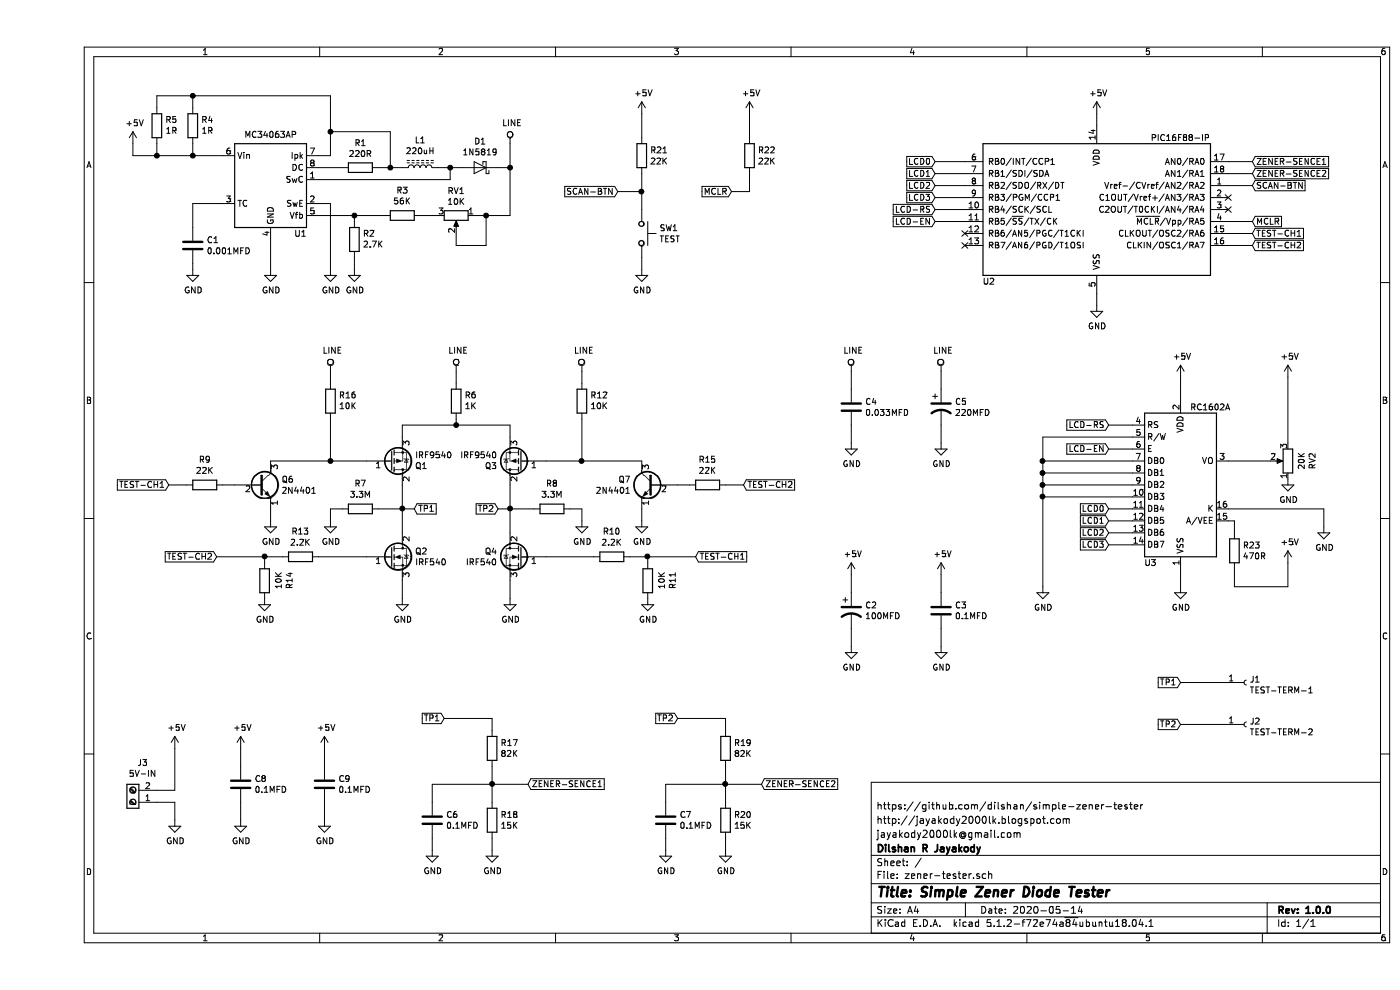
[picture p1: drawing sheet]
EESchema Schematic File Version 4
LIBS:zener-tester-cache
EELAYER 29 0
EELAYER END
$Descr A4 11693 8268
encoding utf-8
Sheet 1 1
Title "Simple Zener Diode Tester"
Date "2020-05-14"
Rev "1.0.0"
Comp "Dilshan R Jayakody"
Comment1 "jayakody2000lk@gmail.com"
Comment2 "http://jayakody2000lk.blogspot.com"
Comment3 "https://github.com/dilshan/simple-zener-tester"
Comment4 ""
$EndDescr
$Comp
L Regulator_Switching:MC34063AP U1
U 1 1
P 1950 1500
F 0 "U1" H 2200 1050 50  0000 C CNN
F 1 "MC34063AP" H 1950 1876 50  0000 C CNN
F 2 "Package_DIP:DIP-8_W7.62mm_LongPads" H 2000 1050 50  0001 L CNN
F 3 "http://www.onsemi.com/pub_link/Collateral/MC34063A-D.PDF" H 2450 1400 50  0001 C CNN
	1    1950 1500
	1    0    0    -1  
$EndComp
$Comp
L Device:R R1
U 1 1
P 2700 1400
F 0 "R1" V 2493 1400 50  0000 C CNN
F 1 "220R" V 2584 1400 50  0000 C CNN
F 2 "Resistor_THT:R_Axial_DIN0207_L6.3mm_D2.5mm_P10.16mm_Horizontal" V 2630 1400 50  0001 C CNN
F 3 "~" H 2700 1400 50  0001 C CNN
	1    2700 1400
	0    1    1    0   
$EndComp
Wire Wire Line
	2350 1400 2550 1400
Wire Wire Line
	2350 1300 2450 1300
Wire Wire Line
	2450 1300 2450 1100
Wire Wire Line
	2850 1400 2950 1400
Wire Wire Line
	2950 1400 2950 1100
Wire Wire Line
	2950 1100 2450 1100
$Comp
L Device:L_Core_Ferrite L1
U 1 1
P 3200 1400
F 0 "L1" V 3425 1400 50  0000 C CNN
F 1 "220uH" V 3334 1400 50  0000 C CNN
F 2 "Inductor_THT:L_Radial_D7.5mm_P5.00mm_Fastron_07P" H 3200 1400 50  0001 C CNN
F 3 "~" H 3200 1400 50  0001 C CNN
	1    3200 1400
	0    -1   -1   0   
$EndComp
Wire Wire Line
	2950 1400 3050 1400
Connection ~ 2950 1400
Wire Wire Line
	2350 1500 3450 1500
Wire Wire Line
	3450 1500 3450 1400
Wire Wire Line
	3450 1400 3350 1400
$Comp
L power:GND #PWR0101
U 1 1
P 1950 2250
F 0 "#PWR0101" H 1950 2000 50  0001 C CNN
F 1 "GND" H 1955 2077 50  0000 C CNN
F 2 "" H 1950 2250 50  0001 C CNN
F 3 "" H 1950 2250 50  0001 C CNN
	1    1950 2250
	1    0    0    -1  
$EndComp
$Comp
L power:GND #PWR0102
U 1 1
P 2450 2250
F 0 "#PWR0102" H 2450 2000 50  0001 C CNN
F 1 "GND" H 2455 2077 50  0000 C CNN
F 2 "" H 2450 2250 50  0001 C CNN
F 3 "" H 2450 2250 50  0001 C CNN
	1    2450 2250
	1    0    0    -1  
$EndComp
Wire Wire Line
	2350 1700 2450 1700
$Comp
L Device:R R2
U 1 1
P 2650 2000
F 0 "R2" H 2580 1954 50  0000 R CNN
F 1 "2.7K" H 2580 2045 50  0000 R CNN
F 2 "Resistor_THT:R_Axial_DIN0207_L6.3mm_D2.5mm_P10.16mm_Horizontal" V 2580 2000 50  0001 C CNN
F 3 "~" H 2650 2000 50  0001 C CNN
	1    2650 2000
	-1   0    0    1   
$EndComp
$Comp
L power:GND #PWR0103
U 1 1
P 2650 2250
F 0 "#PWR0103" H 2650 2000 50  0001 C CNN
F 1 "GND" H 2655 2077 50  0000 C CNN
F 2 "" H 2650 2250 50  0001 C CNN
F 3 "" H 2650 2250 50  0001 C CNN
	1    2650 2250
	1    0    0    -1  
$EndComp
Wire Wire Line
	1950 2000 1950 2250
Wire Wire Line
	2450 1700 2450 2250
Wire Wire Line
	2650 2150 2650 2250
Wire Wire Line
	2350 1800 2650 1800
Wire Wire Line
	2650 1800 2650 1850
$Comp
L Device:R R3
U 1 1
P 3050 1800
F 0 "R3" V 3257 1800 50  0000 C CNN
F 1 "56K" V 3166 1800 50  0000 C CNN
F 2 "Resistor_THT:R_Axial_DIN0207_L6.3mm_D2.5mm_P10.16mm_Horizontal" V 2980 1800 50  0001 C CNN
F 3 "~" H 3050 1800 50  0001 C CNN
	1    3050 1800
	0    -1   -1   0   
$EndComp
Wire Wire Line
	2900 1800 2650 1800
Connection ~ 2650 1800
$Comp
L Device:R_POT RV1
U 1 1
P 3500 1800
F 0 "RV1" V 3293 1800 50  0000 C CNN
F 1 "10K" V 3384 1800 50  0000 C CNN
F 2 "Potentiometer_THT:Potentiometer_Piher_PT-6-V_Vertical" H 3500 1800 50  0001 C CNN
F 3 "~" H 3500 1800 50  0001 C CNN
	1    3500 1800
	0    1    1    0   
$EndComp
Wire Wire Line
	3200 1800 3350 1800
Wire Wire Line
	3500 1950 3500 2050
Wire Wire Line
	3500 2050 3750 2050
Wire Wire Line
	3750 2050 3750 1800
Wire Wire Line
	3750 1800 3650 1800
$Comp
L Device:D_Schottky D1
U 1 1
P 3700 1400
F 0 "D1" H 3700 1184 50  0000 C CNN
F 1 "1N5819" H 3700 1275 50  0000 C CNN
F 2 "Diode_THT:D_DO-41_SOD81_P10.16mm_Horizontal" H 3700 1400 50  0001 C CNN
F 3 "~" H 3700 1400 50  0001 C CNN
	1    3700 1400
	-1   0    0    1   
$EndComp
Wire Wire Line
	3450 1400 3550 1400
Connection ~ 3450 1400
Wire Wire Line
	3750 1800 3950 1800
Wire Wire Line
	3950 1800 3950 1400
Wire Wire Line
	3950 1400 3850 1400
Connection ~ 3750 1800
$Comp
L Device:R R4
U 1 1
P 1300 1050
F 0 "R4" H 1230 1004 50  0000 R CNN
F 1 "1R" H 1230 1095 50  0000 R CNN
F 2 "Resistor_THT:R_Axial_DIN0207_L6.3mm_D2.5mm_P10.16mm_Horizontal" V 1230 1050 50  0001 C CNN
F 3 "~" H 1300 1050 50  0001 C CNN
	1    1300 1050
	-1   0    0    1   
$EndComp
$Comp
L Device:R R5
U 1 1
P 1000 1050
F 0 "R5" H 930 1004 50  0000 R CNN
F 1 "1R" H 930 1095 50  0000 R CNN
F 2 "Resistor_THT:R_Axial_DIN0207_L6.3mm_D2.5mm_P10.16mm_Horizontal" V 930 1050 50  0001 C CNN
F 3 "~" H 1000 1050 50  0001 C CNN
	1    1000 1050
	-1   0    0    1   
$EndComp
Wire Wire Line
	1550 1300 1300 1300
Wire Wire Line
	1000 1300 1000 1200
Wire Wire Line
	1300 1200 1300 1300
Connection ~ 1300 1300
Wire Wire Line
	1300 1300 1000 1300
Wire Wire Line
	1000 900  1000 800 
Wire Wire Line
	1000 800  1300 800 
Wire Wire Line
	2450 800  2450 1100
Connection ~ 2450 1100
Wire Wire Line
	1300 900  1300 800 
Connection ~ 1300 800 
Wire Wire Line
	1300 800  2450 800 
$Comp
L power:+5V #PWR0104
U 1 1
P 800 1200
F 0 "#PWR0104" H 800 1050 50  0001 C CNN
F 1 "+5V" H 815 1373 50  0000 C CNN
F 2 "" H 800 1200 50  0001 C CNN
F 3 "" H 800 1200 50  0001 C CNN
	1    800  1200
	1    0    0    -1  
$EndComp
Wire Wire Line
	1000 1300 800  1300
Wire Wire Line
	800  1300 800  1200
Connection ~ 1000 1300
$Comp
L Device:C C1
U 1 1
P 1300 2050
F 0 "C1" H 1415 2096 50  0000 L CNN
F 1 "0.001MFD" H 1415 2005 50  0000 L CNN
F 2 "Capacitor_THT:C_Disc_D5.0mm_W2.5mm_P2.50mm" H 1338 1900 50  0001 C CNN
F 3 "~" H 1300 2050 50  0001 C CNN
	1    1300 2050
	1    0    0    -1  
$EndComp
$Comp
L power:GND #PWR0105
U 1 1
P 1300 2250
F 0 "#PWR0105" H 1300 2000 50  0001 C CNN
F 1 "GND" H 1305 2077 50  0000 C CNN
F 2 "" H 1300 2250 50  0001 C CNN
F 3 "" H 1300 2250 50  0001 C CNN
	1    1300 2250
	1    0    0    -1  
$EndComp
Wire Wire Line
	1300 1900 1300 1700
Wire Wire Line
	1300 1700 1550 1700
Wire Wire Line
	1300 2200 1300 2250
$Comp
L power:LINE #PWR0106
U 1 1
P 3950 1200
F 0 "#PWR0106" H 3950 1050 50  0001 C CNN
F 1 "LINE" H 3967 1373 50  0000 C CNN
F 2 "" H 3950 1200 50  0001 C CNN
F 3 "" H 3950 1200 50  0001 C CNN
	1    3950 1200
	1    0    0    -1  
$EndComp
Wire Wire Line
	3950 1400 3950 1200
Connection ~ 3950 1400
$Comp
L power:+5V #PWR0107
U 1 1
P 6800 4800
F 0 "#PWR0107" H 6800 4650 50  0001 C CNN
F 1 "+5V" H 6815 4973 50  0000 C CNN
F 2 "" H 6800 4800 50  0001 C CNN
F 3 "" H 6800 4800 50  0001 C CNN
	1    6800 4800
	1    0    0    -1  
$EndComp
$Comp
L Device:CP1 C2
U 1 1
P 6800 5100
F 0 "C2" H 6915 5146 50  0000 L CNN
F 1 "100MFD" H 6915 5055 50  0000 L CNN
F 2 "Capacitor_THT:CP_Radial_D8.0mm_P3.50mm" H 6800 5100 50  0001 C CNN
F 3 "~" H 6800 5100 50  0001 C CNN
	1    6800 5100
	1    0    0    -1  
$EndComp
$Comp
L power:GND #PWR0108
U 1 1
P 6800 5400
F 0 "#PWR0108" H 6800 5150 50  0001 C CNN
F 1 "GND" H 6805 5227 50  0000 C CNN
F 2 "" H 6800 5400 50  0001 C CNN
F 3 "" H 6800 5400 50  0001 C CNN
	1    6800 5400
	1    0    0    -1  
$EndComp
Wire Wire Line
	6800 4800 6800 4950
Wire Wire Line
	6800 5250 6800 5400
$Comp
L power:+5V #PWR0109
U 1 1
P 7550 4800
F 0 "#PWR0109" H 7550 4650 50  0001 C CNN
F 1 "+5V" H 7565 4973 50  0000 C CNN
F 2 "" H 7550 4800 50  0001 C CNN
F 3 "" H 7550 4800 50  0001 C CNN
	1    7550 4800
	1    0    0    -1  
$EndComp
$Comp
L Device:C C3
U 1 1
P 7550 5100
F 0 "C3" H 7665 5146 50  0000 L CNN
F 1 "0.1MFD" H 7665 5055 50  0000 L CNN
F 2 "Capacitor_THT:C_Disc_D9.0mm_W5.0mm_P7.50mm" H 7588 4950 50  0001 C CNN
F 3 "~" H 7550 5100 50  0001 C CNN
	1    7550 5100
	1    0    0    -1  
$EndComp
$Comp
L power:GND #PWR0110
U 1 1
P 7550 5400
F 0 "#PWR0110" H 7550 5150 50  0001 C CNN
F 1 "GND" H 7555 5227 50  0000 C CNN
F 2 "" H 7550 5400 50  0001 C CNN
F 3 "" H 7550 5400 50  0001 C CNN
	1    7550 5400
	1    0    0    -1  
$EndComp
Wire Wire Line
	7550 4800 7550 4950
Wire Wire Line
	7550 5250 7550 5400
$Comp
L Device:C C4
U 1 1
P 6800 3400
F 0 "C4" H 6915 3446 50  0000 L CNN
F 1 "0.033MFD" H 6915 3355 50  0000 L CNN
F 2 "Capacitor_THT:C_Disc_D12.0mm_W4.4mm_P7.75mm" H 6838 3250 50  0001 C CNN
F 3 "~" H 6800 3400 50  0001 C CNN
	1    6800 3400
	1    0    0    -1  
$EndComp
$Comp
L power:GND #PWR0111
U 1 1
P 6800 3700
F 0 "#PWR0111" H 6800 3450 50  0001 C CNN
F 1 "GND" H 6805 3527 50  0000 C CNN
F 2 "" H 6800 3700 50  0001 C CNN
F 3 "" H 6800 3700 50  0001 C CNN
	1    6800 3700
	1    0    0    -1  
$EndComp
Wire Wire Line
	6800 3100 6800 3250
Wire Wire Line
	6800 3550 6800 3700
$Comp
L power:LINE #PWR0112
U 1 1
P 6800 3100
F 0 "#PWR0112" H 6800 2950 50  0001 C CNN
F 1 "LINE" H 6817 3273 50  0000 C CNN
F 2 "" H 6800 3100 50  0001 C CNN
F 3 "" H 6800 3100 50  0001 C CNN
	1    6800 3100
	1    0    0    -1  
$EndComp
$Comp
L Device:Q_PMOS_GDS Q1
U 1 1
P 2950 3850
F 0 "Q1" H 3156 3896 50  0000 L CNN
F 1 "IRF9540" H 3156 3805 50  0000 L CNN
F 2 "Package_TO_SOT_THT:TO-220-3_Vertical" H 3150 3950 50  0001 C CNN
F 3 "~" H 2950 3850 50  0001 C CNN
	1    2950 3850
	1    0    0    1   
$EndComp
$Comp
L Device:Q_NMOS_GDS Q2
U 1 1
P 2950 4650
F 0 "Q2" H 3156 4696 50  0000 L CNN
F 1 "IRF540" H 3156 4605 50  0000 L CNN
F 2 "Package_TO_SOT_THT:TO-220-3_Vertical" H 3150 4750 50  0001 C CNN
F 3 "~" H 2950 4650 50  0001 C CNN
	1    2950 4650
	1    0    0    -1  
$EndComp
$Comp
L Device:Q_PMOS_GDS Q3
U 1 1
P 4050 3850
F 0 "Q3" H 4255 3896 50  0000 L CNN
F 1 "IRF9540" H 4255 3805 50  0000 L CNN
F 2 "Package_TO_SOT_THT:TO-220-3_Vertical" H 4250 3950 50  0001 C CNN
F 3 "~" H 4050 3850 50  0001 C CNN
	1    4050 3850
	-1   0    0    1   
$EndComp
$Comp
L Device:Q_NMOS_GDS Q4
U 1 1
P 4050 4650
F 0 "Q4" H 4256 4696 50  0000 L CNN
F 1 "IRF540" H 4256 4605 50  0000 L CNN
F 2 "Package_TO_SOT_THT:TO-220-3_Vertical" H 4250 4750 50  0001 C CNN
F 3 "~" H 4050 4650 50  0001 C CNN
	1    4050 4650
	-1   0    0    -1  
$EndComp
Wire Wire Line
	3050 3550 3500 3550
Wire Wire Line
	3950 3550 3950 3650
Wire Wire Line
	3050 3550 3050 3650
Wire Wire Line
	3950 4450 3950 4250
Wire Wire Line
	3050 4050 3050 4250
Connection ~ 3950 4250
Wire Wire Line
	3950 4250 3950 4050
Connection ~ 3050 4250
Wire Wire Line
	3050 4250 3050 4450
$Comp
L power:GND #PWR0115
U 1 1
P 3050 5000
F 0 "#PWR0115" H 3050 4750 50  0001 C CNN
F 1 "GND" H 3055 4827 50  0000 C CNN
F 2 "" H 3050 5000 50  0001 C CNN
F 3 "" H 3050 5000 50  0001 C CNN
	1    3050 5000
	1    0    0    -1  
$EndComp
$Comp
L power:GND #PWR0116
U 1 1
P 3950 5000
F 0 "#PWR0116" H 3950 4750 50  0001 C CNN
F 1 "GND" H 3955 4827 50  0000 C CNN
F 2 "" H 3950 5000 50  0001 C CNN
F 3 "" H 3950 5000 50  0001 C CNN
	1    3950 5000
	1    0    0    -1  
$EndComp
Wire Wire Line
	3950 4850 3950 5000
Wire Wire Line
	3050 4850 3050 5000
$Comp
L Device:R R6
U 1 1
P 3500 3350
F 0 "R6" H 3430 3304 50  0000 R CNN
F 1 "1K" H 3430 3395 50  0000 R CNN
F 2 "Resistor_THT:R_Axial_DIN0414_L11.9mm_D4.5mm_P15.24mm_Horizontal" V 3430 3350 50  0001 C CNN
F 3 "~" H 3500 3350 50  0001 C CNN
	1    3500 3350
	-1   0    0    1   
$EndComp
$Comp
L power:LINE #PWR0117
U 1 1
P 3500 3100
F 0 "#PWR0117" H 3500 2950 50  0001 C CNN
F 1 "LINE" H 3517 3273 50  0000 C CNN
F 2 "" H 3500 3100 50  0001 C CNN
F 3 "" H 3500 3100 50  0001 C CNN
	1    3500 3100
	1    0    0    -1  
$EndComp
Wire Wire Line
	3500 3100 3500 3200
Wire Wire Line
	3500 3500 3500 3550
Connection ~ 3500 3550
Wire Wire Line
	3500 3550 3950 3550
$Comp
L Device:R R8
U 1 1
P 4300 4250
F 0 "R8" V 4507 4250 50  0000 C CNN
F 1 "3.3M" V 4416 4250 50  0000 C CNN
F 2 "Resistor_THT:R_Axial_DIN0207_L6.3mm_D2.5mm_P10.16mm_Horizontal" V 4230 4250 50  0001 C CNN
F 3 "~" H 4300 4250 50  0001 C CNN
	1    4300 4250
	0    -1   -1   0   
$EndComp
$Comp
L Device:R R7
U 1 1
P 2700 4250
F 0 "R7" V 2907 4250 50  0000 C CNN
F 1 "3.3M" V 2816 4250 50  0000 C CNN
F 2 "Resistor_THT:R_Axial_DIN0207_L6.3mm_D2.5mm_P10.16mm_Horizontal" V 2630 4250 50  0001 C CNN
F 3 "~" H 2700 4250 50  0001 C CNN
	1    2700 4250
	0    -1   -1   0   
$EndComp
Wire Wire Line
	3950 4250 4150 4250
Wire Wire Line
	3050 4250 2850 4250
$Comp
L power:GND #PWR0118
U 1 1
P 2450 4350
F 0 "#PWR0118" H 2450 4100 50  0001 C CNN
F 1 "GND" H 2455 4177 50  0000 C CNN
F 2 "" H 2450 4350 50  0001 C CNN
F 3 "" H 2450 4350 50  0001 C CNN
	1    2450 4350
	1    0    0    -1  
$EndComp
$Comp
L power:GND #PWR0119
U 1 1
P 4550 4350
F 0 "#PWR0119" H 4550 4100 50  0001 C CNN
F 1 "GND" H 4555 4177 50  0000 C CNN
F 2 "" H 4550 4350 50  0001 C CNN
F 3 "" H 4550 4350 50  0001 C CNN
	1    4550 4350
	1    0    0    -1  
$EndComp
Wire Wire Line
	4450 4250 4550 4250
Wire Wire Line
	4550 4250 4550 4350
Wire Wire Line
	2550 4250 2450 4250
Wire Wire Line
	2450 4250 2450 4350
$Comp
L Device:Q_NPN_EBC Q6
U 1 1
P 1850 4050
F 0 "Q6" H 2040 4096 50  0000 L CNN
F 1 "2N4401" H 2040 4005 50  0000 L CNN
F 2 "Package_TO_SOT_THT:TO-92L_HandSolder" H 2050 4150 50  0001 C CNN
F 3 "~" H 1850 4050 50  0001 C CNN
	1    1850 4050
	1    0    0    -1  
$EndComp
$Comp
L power:GND #PWR0120
U 1 1
P 1950 4350
F 0 "#PWR0120" H 1950 4100 50  0001 C CNN
F 1 "GND" H 1955 4177 50  0000 C CNN
F 2 "" H 1950 4350 50  0001 C CNN
F 3 "" H 1950 4350 50  0001 C CNN
	1    1950 4350
	1    0    0    -1  
$EndComp
Wire Wire Line
	1950 4250 1950 4350
Wire Wire Line
	1950 3850 2450 3850
$Comp
L Device:R R16
U 1 1
P 2450 3350
F 0 "R16" H 2380 3304 50  0000 R CNN
F 1 "10K" H 2380 3395 50  0000 R CNN
F 2 "Resistor_THT:R_Axial_DIN0207_L6.3mm_D2.5mm_P10.16mm_Horizontal" V 2380 3350 50  0001 C CNN
F 3 "~" H 2450 3350 50  0001 C CNN
	1    2450 3350
	-1   0    0    1   
$EndComp
$Comp
L power:LINE #PWR0121
U 1 1
P 2450 3100
F 0 "#PWR0121" H 2450 2950 50  0001 C CNN
F 1 "LINE" H 2467 3273 50  0000 C CNN
F 2 "" H 2450 3100 50  0001 C CNN
F 3 "" H 2450 3100 50  0001 C CNN
	1    2450 3100
	1    0    0    -1  
$EndComp
Wire Wire Line
	2450 3100 2450 3200
Wire Wire Line
	2450 3500 2450 3850
Connection ~ 2450 3850
Wire Wire Line
	2450 3850 2750 3850
$Comp
L Device:R R9
U 1 1
P 1400 4050
F 0 "R9" V 1607 4050 50  0000 C CNN
F 1 "22K" V 1516 4050 50  0000 C CNN
F 2 "Resistor_THT:R_Axial_DIN0207_L6.3mm_D2.5mm_P10.16mm_Horizontal" V 1330 4050 50  0001 C CNN
F 3 "~" H 1400 4050 50  0001 C CNN
	1    1400 4050
	0    -1   -1   0   
$EndComp
Wire Wire Line
	1550 4050 1650 4050
Text GLabel 1100 4050 0    50   Input ~ 0
TEST-CH1
Wire Wire Line
	1100 4050 1250 4050
Text GLabel 5500 4650 2    50   Input ~ 0
TEST-CH1
$Comp
L Device:R R10
U 1 1
P 4800 4650
F 0 "R10" V 5007 4650 50  0000 C CNN
F 1 "2.2K" V 4916 4650 50  0000 C CNN
F 2 "Resistor_THT:R_Axial_DIN0207_L6.3mm_D2.5mm_P10.16mm_Horizontal" V 4730 4650 50  0001 C CNN
F 3 "~" H 4800 4650 50  0001 C CNN
	1    4800 4650
	0    -1   -1   0   
$EndComp
Wire Wire Line
	4650 4650 4250 4650
$Comp
L Device:R R11
U 1 1
P 5100 4850
F 0 "R11" V 5307 4850 50  0000 C CNN
F 1 "10K" V 5216 4850 50  0000 C CNN
F 2 "Resistor_THT:R_Axial_DIN0207_L6.3mm_D2.5mm_P10.16mm_Horizontal" V 5030 4850 50  0001 C CNN
F 3 "~" H 5100 4850 50  0001 C CNN
	1    5100 4850
	1    0    0    -1  
$EndComp
$Comp
L power:GND #PWR0122
U 1 1
P 5100 5000
F 0 "#PWR0122" H 5100 4750 50  0001 C CNN
F 1 "GND" H 5105 4827 50  0000 C CNN
F 2 "" H 5100 5000 50  0001 C CNN
F 3 "" H 5100 5000 50  0001 C CNN
	1    5100 5000
	1    0    0    -1  
$EndComp
Wire Wire Line
	4950 4650 5100 4650
Wire Wire Line
	5100 4650 5100 4700
$Comp
L Device:Q_NPN_EBC Q7
U 1 1
P 5150 4050
F 0 "Q7" H 5340 4096 50  0000 L CNN
F 1 "2N4401" H 5340 4005 50  0000 L CNN
F 2 "Package_TO_SOT_THT:TO-92L_HandSolder" H 5350 4150 50  0001 C CNN
F 3 "~" H 5150 4050 50  0001 C CNN
	1    5150 4050
	-1   0    0    -1  
$EndComp
Wire Wire Line
	4250 3850 4550 3850
$Comp
L Device:R R12
U 1 1
P 4550 3350
F 0 "R12" H 4480 3304 50  0000 R CNN
F 1 "10K" H 4480 3395 50  0000 R CNN
F 2 "Resistor_THT:R_Axial_DIN0207_L6.3mm_D2.5mm_P10.16mm_Horizontal" V 4480 3350 50  0001 C CNN
F 3 "~" H 4550 3350 50  0001 C CNN
	1    4550 3350
	-1   0    0    1   
$EndComp
Wire Wire Line
	4550 3500 4550 3850
Connection ~ 4550 3850
Wire Wire Line
	4550 3850 5050 3850
$Comp
L power:LINE #PWR0123
U 1 1
P 4550 3100
F 0 "#PWR0123" H 4550 2950 50  0001 C CNN
F 1 "LINE" H 4567 3273 50  0000 C CNN
F 2 "" H 4550 3100 50  0001 C CNN
F 3 "" H 4550 3100 50  0001 C CNN
	1    4550 3100
	1    0    0    -1  
$EndComp
Wire Wire Line
	4550 3100 4550 3200
$Comp
L power:GND #PWR0124
U 1 1
P 5050 4350
F 0 "#PWR0124" H 5050 4100 50  0001 C CNN
F 1 "GND" H 5055 4177 50  0000 C CNN
F 2 "" H 5050 4350 50  0001 C CNN
F 3 "" H 5050 4350 50  0001 C CNN
	1    5050 4350
	1    0    0    -1  
$EndComp
Wire Wire Line
	5050 4250 5050 4350
$Comp
L Device:R R13
U 1 1
P 2200 4650
F 0 "R13" V 2407 4650 50  0000 C CNN
F 1 "2.2K" V 2316 4650 50  0000 C CNN
F 2 "Resistor_THT:R_Axial_DIN0207_L6.3mm_D2.5mm_P10.16mm_Horizontal" V 2130 4650 50  0001 C CNN
F 3 "~" H 2200 4650 50  0001 C CNN
	1    2200 4650
	0    -1   -1   0   
$EndComp
Wire Wire Line
	2750 4650 2350 4650
$Comp
L Device:R R14
U 1 1
P 1900 4850
F 0 "R14" V 2107 4850 50  0000 C CNN
F 1 "10K" V 2016 4850 50  0000 C CNN
F 2 "Resistor_THT:R_Axial_DIN0207_L6.3mm_D2.5mm_P10.16mm_Horizontal" V 1830 4850 50  0001 C CNN
F 3 "~" H 1900 4850 50  0001 C CNN
	1    1900 4850
	1    0    0    -1  
$EndComp
$Comp
L power:GND #PWR0125
U 1 1
P 1900 5000
F 0 "#PWR0125" H 1900 4750 50  0001 C CNN
F 1 "GND" H 1905 4827 50  0000 C CNN
F 2 "" H 1900 5000 50  0001 C CNN
F 3 "" H 1900 5000 50  0001 C CNN
	1    1900 5000
	1    0    0    -1  
$EndComp
Wire Wire Line
	2050 4650 1900 4650
Wire Wire Line
	1900 4650 1900 4700
Wire Wire Line
	5450 4050 5350 4050
Text GLabel 5900 4050 2    50   Input ~ 0
TEST-CH2
Wire Wire Line
	5900 4050 5750 4050
$Comp
L Device:R R15
U 1 1
P 5600 4050
F 0 "R15" V 5807 4050 50  0000 C CNN
F 1 "22K" V 5716 4050 50  0000 C CNN
F 2 "Resistor_THT:R_Axial_DIN0207_L6.3mm_D2.5mm_P10.16mm_Horizontal" V 5530 4050 50  0001 C CNN
F 3 "~" H 5600 4050 50  0001 C CNN
	1    5600 4050
	0    -1   -1   0   
$EndComp
Wire Wire Line
	5500 4650 5100 4650
Connection ~ 5100 4650
Text GLabel 1500 4650 0    50   Input ~ 0
TEST-CH2
Wire Wire Line
	1500 4650 1900 4650
Connection ~ 1900 4650
Text GLabel 3150 4250 2    50   Input ~ 0
TP1
Text GLabel 3850 4250 0    50   Input ~ 0
TP2
Wire Wire Line
	3150 4250 3050 4250
Wire Wire Line
	3950 4250 3850 4250
$Comp
L MCU_Microchip_PIC16:PIC16F88-IP U2
U 1 1
P 8850 1750
F 0 "U2" H 7950 1150 50  0000 C CNN
F 1 "PIC16F88-IP" H 9550 2350 50  0000 C CNN
F 2 "Package_DIP:DIP-18_W7.62mm_LongPads" H 8850 1750 50  0001 C CIN
F 3 "http://ww1.microchip.com/downloads/en/DeviceDoc/30487D.pdf" H 8850 1750 50  0001 C CNN
	1    8850 1750
	1    0    0    -1  
$EndComp
$Comp
L power:+5V #PWR0126
U 1 1
P 8850 950
F 0 "#PWR0126" H 8850 800 50  0001 C CNN
F 1 "+5V" H 8865 1123 50  0000 C CNN
F 2 "" H 8850 950 50  0001 C CNN
F 3 "" H 8850 950 50  0001 C CNN
	1    8850 950 
	1    0    0    -1  
$EndComp
$Comp
L power:GND #PWR0127
U 1 1
P 8850 2550
F 0 "#PWR0127" H 8850 2300 50  0001 C CNN
F 1 "GND" H 8855 2377 50  0000 C CNN
F 2 "" H 8850 2550 50  0001 C CNN
F 3 "" H 8850 2550 50  0001 C CNN
	1    8850 2550
	1    0    0    -1  
$EndComp
Wire Wire Line
	8850 950  8850 1050
Wire Wire Line
	8850 2450 8850 2550
Text GLabel 10150 1350 2    50   Input ~ 0
ZENER-SENCE1
Text GLabel 10150 1450 2    50   Input ~ 0
ZENER-SENCE2
Wire Wire Line
	10150 1350 9950 1350
Wire Wire Line
	9950 1450 10150 1450
Text GLabel 10150 1550 2    50   Input ~ 0
SCAN-BTN
Wire Wire Line
	9950 1550 10150 1550
NoConn ~ 9950 1650
NoConn ~ 9950 1750
Text GLabel 10150 1950 2    50   Input ~ 0
TEST-CH1
Text GLabel 10150 2050 2    50   Input ~ 0
TEST-CH2
Wire Wire Line
	9950 1950 10150 1950
Wire Wire Line
	10150 2050 9950 2050
Text GLabel 10150 1850 2    50   Input ~ 0
MCLR
Wire Wire Line
	10150 1850 9950 1850
Text GLabel 7500 1350 0    50   Input ~ 0
LCD0
Text GLabel 7500 1450 0    50   Input ~ 0
LCD1
Text GLabel 7500 1550 0    50   Input ~ 0
LCD2
Text GLabel 7500 1650 0    50   Input ~ 0
LCD3
Wire Wire Line
	7500 1350 7750 1350
Wire Wire Line
	7750 1450 7500 1450
Wire Wire Line
	7500 1550 7750 1550
Wire Wire Line
	7750 1650 7500 1650
Text GLabel 7500 1750 0    50   Input ~ 0
LCD-RS
Text GLabel 7500 1850 0    50   Input ~ 0
LCD-EN
Wire Wire Line
	7500 1750 7750 1750
Wire Wire Line
	7750 1850 7500 1850
NoConn ~ 7750 1950
NoConn ~ 7750 2050
$Comp
L Device:R R18
U 1 1
P 3800 6850
F 0 "R18" H 3870 6896 50  0000 L CNN
F 1 "15K" H 3870 6805 50  0000 L CNN
F 2 "Resistor_THT:R_Axial_DIN0207_L6.3mm_D2.5mm_P10.16mm_Horizontal" V 3730 6850 50  0001 C CNN
F 3 "~" H 3800 6850 50  0001 C CNN
	1    3800 6850
	1    0    0    -1  
$EndComp
$Comp
L Device:C C6
U 1 1
P 3300 6850
F 0 "C6" H 3415 6896 50  0000 L CNN
F 1 "0.1MFD" H 3415 6805 50  0000 L CNN
F 2 "Capacitor_THT:C_Disc_D9.0mm_W5.0mm_P7.50mm" H 3338 6700 50  0001 C CNN
F 3 "~" H 3300 6850 50  0001 C CNN
	1    3300 6850
	1    0    0    -1  
$EndComp
$Comp
L power:GND #PWR0128
U 1 1
P 3300 7100
F 0 "#PWR0128" H 3300 6850 50  0001 C CNN
F 1 "GND" H 3305 6927 50  0000 C CNN
F 2 "" H 3300 7100 50  0001 C CNN
F 3 "" H 3300 7100 50  0001 C CNN
	1    3300 7100
	1    0    0    -1  
$EndComp
$Comp
L power:GND #PWR0129
U 1 1
P 3800 7100
F 0 "#PWR0129" H 3800 6850 50  0001 C CNN
F 1 "GND" H 3805 6927 50  0000 C CNN
F 2 "" H 3800 7100 50  0001 C CNN
F 3 "" H 3800 7100 50  0001 C CNN
	1    3800 7100
	1    0    0    -1  
$EndComp
Text GLabel 3400 6000 0    50   Input ~ 0
TP1
Wire Wire Line
	3800 7000 3800 7100
Wire Wire Line
	3300 7000 3300 7100
Wire Wire Line
	3800 6550 3300 6550
Wire Wire Line
	3300 6550 3300 6700
Wire Wire Line
	3800 6550 3800 6700
$Comp
L Device:R R17
U 1 1
P 3800 6250
F 0 "R17" H 3870 6296 50  0000 L CNN
F 1 "82K" H 3870 6205 50  0000 L CNN
F 2 "Resistor_THT:R_Axial_DIN0207_L6.3mm_D2.5mm_P10.16mm_Horizontal" V 3730 6250 50  0001 C CNN
F 3 "~" H 3800 6250 50  0001 C CNN
	1    3800 6250
	1    0    0    -1  
$EndComp
Wire Wire Line
	3400 6000 3800 6000
Wire Wire Line
	3800 6000 3800 6100
Wire Wire Line
	3800 6400 3800 6550
Connection ~ 3800 6550
Text GLabel 4100 6550 2    50   Input ~ 0
ZENER-SENCE1
Wire Wire Line
	4100 6550 3800 6550
$Comp
L Device:R R20
U 1 1
P 5750 6850
F 0 "R20" H 5820 6896 50  0000 L CNN
F 1 "15K" H 5820 6805 50  0000 L CNN
F 2 "Resistor_THT:R_Axial_DIN0207_L6.3mm_D2.5mm_P10.16mm_Horizontal" V 5680 6850 50  0001 C CNN
F 3 "~" H 5750 6850 50  0001 C CNN
	1    5750 6850
	1    0    0    -1  
$EndComp
$Comp
L Device:C C7
U 1 1
P 5250 6850
F 0 "C7" H 5365 6896 50  0000 L CNN
F 1 "0.1MFD" H 5365 6805 50  0000 L CNN
F 2 "Capacitor_THT:C_Disc_D9.0mm_W5.0mm_P7.50mm" H 5288 6700 50  0001 C CNN
F 3 "~" H 5250 6850 50  0001 C CNN
	1    5250 6850
	1    0    0    -1  
$EndComp
$Comp
L power:GND #PWR0130
U 1 1
P 5250 7100
F 0 "#PWR0130" H 5250 6850 50  0001 C CNN
F 1 "GND" H 5255 6927 50  0000 C CNN
F 2 "" H 5250 7100 50  0001 C CNN
F 3 "" H 5250 7100 50  0001 C CNN
	1    5250 7100
	1    0    0    -1  
$EndComp
$Comp
L power:GND #PWR0131
U 1 1
P 5750 7100
F 0 "#PWR0131" H 5750 6850 50  0001 C CNN
F 1 "GND" H 5755 6927 50  0000 C CNN
F 2 "" H 5750 7100 50  0001 C CNN
F 3 "" H 5750 7100 50  0001 C CNN
	1    5750 7100
	1    0    0    -1  
$EndComp
Wire Wire Line
	5750 7000 5750 7100
Wire Wire Line
	5250 7000 5250 7100
Wire Wire Line
	5750 6550 5250 6550
Wire Wire Line
	5250 6550 5250 6700
Wire Wire Line
	5750 6550 5750 6700
$Comp
L Device:R R19
U 1 1
P 5750 6250
F 0 "R19" H 5820 6296 50  0000 L CNN
F 1 "82K" H 5820 6205 50  0000 L CNN
F 2 "Resistor_THT:R_Axial_DIN0207_L6.3mm_D2.5mm_P10.16mm_Horizontal" V 5680 6250 50  0001 C CNN
F 3 "~" H 5750 6250 50  0001 C CNN
	1    5750 6250
	1    0    0    -1  
$EndComp
Wire Wire Line
	5750 6000 5750 6100
Wire Wire Line
	5750 6400 5750 6550
Connection ~ 5750 6550
Wire Wire Line
	6050 6550 5750 6550
Wire Wire Line
	5350 6000 5750 6000
Text GLabel 5350 6000 0    50   Input ~ 0
TP2
Text GLabel 6050 6550 2    50   Input ~ 0
ZENER-SENCE2
Text GLabel 4850 1600 0    50   Input ~ 0
SCAN-BTN
$Comp
L Device:R R21
U 1 1
P 5050 1300
F 0 "R21" H 5120 1346 50  0000 L CNN
F 1 "22K" H 5120 1255 50  0000 L CNN
F 2 "Resistor_THT:R_Axial_DIN0207_L6.3mm_D2.5mm_P10.16mm_Horizontal" V 4980 1300 50  0001 C CNN
F 3 "~" H 5050 1300 50  0001 C CNN
	1    5050 1300
	1    0    0    -1  
$EndComp
$Comp
L Switch:SW_Push SW1
U 1 1
P 5050 1950
F 0 "SW1" V 5004 2098 50  0000 L CNN
F 1 "TEST" V 5095 2098 50  0000 L CNN
F 2 "Button_Switch_THT:SW_PUSH_6mm" H 5050 2150 50  0001 C CNN
F 3 "~" H 5050 2150 50  0001 C CNN
	1    5050 1950
	0    1    1    0   
$EndComp
$Comp
L power:GND #PWR0132
U 1 1
P 5050 2250
F 0 "#PWR0132" H 5050 2000 50  0001 C CNN
F 1 "GND" H 5055 2077 50  0000 C CNN
F 2 "" H 5050 2250 50  0001 C CNN
F 3 "" H 5050 2250 50  0001 C CNN
	1    5050 2250
	1    0    0    -1  
$EndComp
$Comp
L power:+5V #PWR0133
U 1 1
P 5050 950
F 0 "#PWR0133" H 5050 800 50  0001 C CNN
F 1 "+5V" H 5065 1123 50  0000 C CNN
F 2 "" H 5050 950 50  0001 C CNN
F 3 "" H 5050 950 50  0001 C CNN
	1    5050 950 
	1    0    0    -1  
$EndComp
Wire Wire Line
	4850 1600 5050 1600
Wire Wire Line
	5050 1600 5050 1450
Wire Wire Line
	5050 1750 5050 1600
Connection ~ 5050 1600
Wire Wire Line
	5050 2150 5050 2250
Wire Wire Line
	5050 950  5050 1150
Text GLabel 5800 1600 0    50   Input ~ 0
MCLR
$Comp
L Device:R R22
U 1 1
P 5950 1300
F 0 "R22" H 6020 1346 50  0000 L CNN
F 1 "22K" H 6020 1255 50  0000 L CNN
F 2 "Resistor_THT:R_Axial_DIN0207_L6.3mm_D2.5mm_P10.16mm_Horizontal" V 5880 1300 50  0001 C CNN
F 3 "~" H 5950 1300 50  0001 C CNN
	1    5950 1300
	1    0    0    -1  
$EndComp
$Comp
L power:+5V #PWR0134
U 1 1
P 5950 950
F 0 "#PWR0134" H 5950 800 50  0001 C CNN
F 1 "+5V" H 5965 1123 50  0000 C CNN
F 2 "" H 5950 950 50  0001 C CNN
F 3 "" H 5950 950 50  0001 C CNN
	1    5950 950 
	1    0    0    -1  
$EndComp
Wire Wire Line
	5800 1600 5950 1600
Wire Wire Line
	5950 1600 5950 1450
Wire Wire Line
	5950 1150 5950 950 
$Comp
L Display_Character:RC1602A U3
U 1 1
P 9550 4050
F 0 "U3" H 9300 3400 50  0000 C CNN
F 1 "RC1602A" H 9800 4700 50  0000 C CNN
F 2 "Connector_PinSocket_2.54mm:PinSocket_1x16_P2.54mm_Vertical" H 9650 3250 50  0001 C CNN
F 3 "http://www.raystar-optronics.com/down.php?ProID=18" H 9650 3950 50  0001 C CNN
	1    9550 4050
	1    0    0    -1  
$EndComp
$Comp
L power:GND #PWR0135
U 1 1
P 9550 4900
F 0 "#PWR0135" H 9550 4650 50  0001 C CNN
F 1 "GND" H 9555 4727 50  0000 C CNN
F 2 "" H 9550 4900 50  0001 C CNN
F 3 "" H 9550 4900 50  0001 C CNN
	1    9550 4900
	1    0    0    -1  
$EndComp
$Comp
L power:+5V #PWR0136
U 1 1
P 9550 3150
F 0 "#PWR0136" H 9550 3000 50  0001 C CNN
F 1 "+5V" H 9565 3323 50  0000 C CNN
F 2 "" H 9550 3150 50  0001 C CNN
F 3 "" H 9550 3150 50  0001 C CNN
	1    9550 3150
	1    0    0    -1  
$EndComp
Wire Wire Line
	9550 3150 9550 3350
Wire Wire Line
	9550 4750 9550 4900
Text GLabel 8950 3550 0    50   Input ~ 0
LCD-RS
Text GLabel 8950 3750 0    50   Input ~ 0
LCD-EN
Wire Wire Line
	9150 3550 8950 3550
Wire Wire Line
	8950 3750 9150 3750
Wire Wire Line
	9150 3850 8400 3850
Wire Wire Line
	8400 3850 8400 3650
Wire Wire Line
	8400 3650 9150 3650
Wire Wire Line
	9150 3950 8400 3950
Wire Wire Line
	8400 3950 8400 3850
Connection ~ 8400 3850
Wire Wire Line
	9150 4050 8400 4050
Wire Wire Line
	8400 4050 8400 3950
Connection ~ 8400 3950
Wire Wire Line
	9150 4150 8400 4150
Wire Wire Line
	8400 4150 8400 4050
Connection ~ 8400 4050
Text GLabel 8950 4250 0    50   Input ~ 0
LCD0
Text GLabel 8950 4350 0    50   Input ~ 0
LCD1
Text GLabel 8950 4450 0    50   Input ~ 0
LCD2
Text GLabel 8950 4550 0    50   Input ~ 0
LCD3
Wire Wire Line
	9150 4250 8950 4250
Wire Wire Line
	8950 4350 9150 4350
Wire Wire Line
	9150 4450 8950 4450
Wire Wire Line
	8950 4550 9150 4550
$Comp
L power:GND #PWR0137
U 1 1
P 8400 4900
F 0 "#PWR0137" H 8400 4650 50  0001 C CNN
F 1 "GND" H 8405 4727 50  0000 C CNN
F 2 "" H 8400 4900 50  0001 C CNN
F 3 "" H 8400 4900 50  0001 C CNN
	1    8400 4900
	1    0    0    -1  
$EndComp
Wire Wire Line
	8400 4150 8400 4900
Connection ~ 8400 4150
$Comp
L Device:R R23
U 1 1
P 10000 4600
F 0 "R23" H 10070 4646 50  0000 L CNN
F 1 "470R" H 10070 4555 50  0000 L CNN
F 2 "Resistor_THT:R_Axial_DIN0207_L6.3mm_D2.5mm_P10.16mm_Horizontal" V 9930 4600 50  0001 C CNN
F 3 "~" H 10000 4600 50  0001 C CNN
	1    10000 4600
	1    0    0    -1  
$EndComp
$Comp
L power:GND #PWR0138
U 1 1
P 10450 4000
F 0 "#PWR0138" H 10450 3750 50  0001 C CNN
F 1 "GND" H 10455 3827 50  0000 C CNN
F 2 "" H 10450 4000 50  0001 C CNN
F 3 "" H 10450 4000 50  0001 C CNN
	1    10450 4000
	1    0    0    -1  
$EndComp
Wire Wire Line
	9950 4250 10750 4250
Wire Wire Line
	10750 4250 10750 4400
$Comp
L power:+5V #PWR0139
U 1 1
P 10450 4700
F 0 "#PWR0139" H 10450 4550 50  0001 C CNN
F 1 "+5V" H 10465 4873 50  0000 C CNN
F 2 "" H 10450 4700 50  0001 C CNN
F 3 "" H 10450 4700 50  0001 C CNN
	1    10450 4700
	1    0    0    -1  
$EndComp
Wire Wire Line
	10450 4700 10450 4900
Wire Wire Line
	9950 4350 10000 4350
Wire Wire Line
	10000 4350 10000 4450
Wire Wire Line
	10000 4750 10000 4900
Wire Wire Line
	10000 4900 10450 4900
$Comp
L Device:R_POT RV2
U 1 1
P 10450 3850
F 0 "RV2" V 10243 3850 50  0000 C CNN
F 1 "20K" V 10334 3850 50  0000 C CNN
F 2 "Potentiometer_THT:Potentiometer_Piher_PT-6-V_Vertical" H 10450 3850 50  0001 C CNN
F 3 "~" H 10450 3850 50  0001 C CNN
	1    10450 3850
	-1   0    0    1   
$EndComp
$Comp
L power:+5V #PWR0140
U 1 1
P 10450 3150
F 0 "#PWR0140" H 10450 3000 50  0001 C CNN
F 1 "+5V" H 10465 3323 50  0000 C CNN
F 2 "" H 10450 3150 50  0001 C CNN
F 3 "" H 10450 3150 50  0001 C CNN
	1    10450 3150
	1    0    0    -1  
$EndComp
Wire Wire Line
	9950 3850 10300 3850
Wire Wire Line
	10450 3700 10450 3150
$Comp
L Connector:Conn_01x01_Female J1
U 1 1
P 10100 5700
F 0 "J1" H 10128 5726 50  0000 L CNN
F 1 "TEST-TERM-1" H 10128 5635 50  0000 L CNN
F 2 "Connector_Pin:Pin_D1.3mm_L11.3mm_W2.8mm_Flat" H 10100 5700 50  0001 C CNN
F 3 "~" H 10100 5700 50  0001 C CNN
	1    10100 5700
	1    0    0    -1  
$EndComp
$Comp
L Connector:Conn_01x01_Female J2
U 1 1
P 10100 6050
F 0 "J2" H 10128 6076 50  0000 L CNN
F 1 "TEST-TERM-2" H 10128 5985 50  0000 L CNN
F 2 "Connector_Pin:Pin_D1.3mm_L11.3mm_W2.8mm_Flat" H 10100 6050 50  0001 C CNN
F 3 "~" H 10100 6050 50  0001 C CNN
	1    10100 6050
	1    0    0    -1  
$EndComp
Text GLabel 9550 5700 0    50   Input ~ 0
TP1
Text GLabel 9550 6050 0    50   Input ~ 0
TP2
Wire Wire Line
	9550 5700 9900 5700
Wire Wire Line
	9550 6050 9900 6050
$Comp
L Connector:Screw_Terminal_01x02 J3
U 1 1
P 800 6700
F 0 "J3" H 718 6375 50  0000 C CNN
F 1 "5V-IN" H 718 6466 50  0000 C CNN
F 2 "Connector_Molex:Molex_KK-254_AE-6410-02A_1x02_P2.54mm_Vertical" H 800 6700 50  0001 C CNN
F 3 "~" H 800 6700 50  0001 C CNN
	1    800  6700
	-1   0    0    1   
$EndComp
$Comp
L power:GND #PWR0141
U 1 1
P 1150 6850
F 0 "#PWR0141" H 1150 6600 50  0001 C CNN
F 1 "GND" H 1155 6677 50  0000 C CNN
F 2 "" H 1150 6850 50  0001 C CNN
F 3 "" H 1150 6850 50  0001 C CNN
	1    1150 6850
	1    0    0    -1  
$EndComp
$Comp
L power:+5V #PWR0142
U 1 1
P 1150 6250
F 0 "#PWR0142" H 1150 6100 50  0001 C CNN
F 1 "+5V" H 1165 6423 50  0000 C CNN
F 2 "" H 1150 6250 50  0001 C CNN
F 3 "" H 1150 6250 50  0001 C CNN
	1    1150 6250
	1    0    0    -1  
$EndComp
Wire Wire Line
	1000 6700 1150 6700
Wire Wire Line
	1150 6700 1150 6850
Wire Wire Line
	1000 6600 1150 6600
$Comp
L power:GND #PWR0143
U 1 1
P 10750 4400
F 0 "#PWR0143" H 10750 4150 50  0001 C CNN
F 1 "GND" H 10755 4227 50  0000 C CNN
F 2 "" H 10750 4400 50  0001 C CNN
F 3 "" H 10750 4400 50  0001 C CNN
	1    10750 4400
	1    0    0    -1  
$EndComp
Wire Wire Line
	1700 6700 1700 6850
Wire Wire Line
	1700 6250 1700 6400
$Comp
L power:GND #PWR0144
U 1 1
P 1700 6850
F 0 "#PWR0144" H 1700 6600 50  0001 C CNN
F 1 "GND" H 1705 6677 50  0000 C CNN
F 2 "" H 1700 6850 50  0001 C CNN
F 3 "" H 1700 6850 50  0001 C CNN
	1    1700 6850
	1    0    0    -1  
$EndComp
$Comp
L Device:C C8
U 1 1
P 1700 6550
F 0 "C8" H 1815 6596 50  0000 L CNN
F 1 "0.1MFD" H 1815 6505 50  0000 L CNN
F 2 "Capacitor_THT:C_Disc_D9.0mm_W5.0mm_P7.50mm" H 1738 6400 50  0001 C CNN
F 3 "~" H 1700 6550 50  0001 C CNN
	1    1700 6550
	1    0    0    -1  
$EndComp
$Comp
L power:+5V #PWR0145
U 1 1
P 1700 6250
F 0 "#PWR0145" H 1700 6100 50  0001 C CNN
F 1 "+5V" H 1715 6423 50  0000 C CNN
F 2 "" H 1700 6250 50  0001 C CNN
F 3 "" H 1700 6250 50  0001 C CNN
	1    1700 6250
	1    0    0    -1  
$EndComp
$Comp
L Device:CP1 C5
U 1 1
P 7550 3400
F 0 "C5" H 7665 3446 50  0000 L CNN
F 1 "220MFD" H 7665 3355 50  0000 L CNN
F 2 "Capacitor_THT:CP_Radial_D8.0mm_P3.80mm" H 7550 3400 50  0001 C CNN
F 3 "~" H 7550 3400 50  0001 C CNN
	1    7550 3400
	1    0    0    -1  
$EndComp
$Comp
L power:LINE #PWR0114
U 1 1
P 7550 3100
F 0 "#PWR0114" H 7550 2950 50  0001 C CNN
F 1 "LINE" H 7567 3273 50  0000 C CNN
F 2 "" H 7550 3100 50  0001 C CNN
F 3 "" H 7550 3100 50  0001 C CNN
	1    7550 3100
	1    0    0    -1  
$EndComp
Wire Wire Line
	7550 3550 7550 3700
Wire Wire Line
	7550 3100 7550 3250
$Comp
L power:GND #PWR0113
U 1 1
P 7550 3700
F 0 "#PWR0113" H 7550 3450 50  0001 C CNN
F 1 "GND" H 7555 3527 50  0000 C CNN
F 2 "" H 7550 3700 50  0001 C CNN
F 3 "" H 7550 3700 50  0001 C CNN
	1    7550 3700
	1    0    0    -1  
$EndComp
Wire Wire Line
	1150 6250 1150 6600
Wire Wire Line
	2400 6700 2400 6850
Wire Wire Line
	2400 6250 2400 6400
$Comp
L power:GND #PWR0146
U 1 1
P 2400 6850
F 0 "#PWR0146" H 2400 6600 50  0001 C CNN
F 1 "GND" H 2405 6677 50  0000 C CNN
F 2 "" H 2400 6850 50  0001 C CNN
F 3 "" H 2400 6850 50  0001 C CNN
	1    2400 6850
	1    0    0    -1  
$EndComp
$Comp
L Device:C C9
U 1 1
P 2400 6550
F 0 "C9" H 2515 6596 50  0000 L CNN
F 1 "0.1MFD" H 2515 6505 50  0000 L CNN
F 2 "Capacitor_THT:C_Disc_D9.0mm_W5.0mm_P7.50mm" H 2438 6400 50  0001 C CNN
F 3 "~" H 2400 6550 50  0001 C CNN
	1    2400 6550
	1    0    0    -1  
$EndComp
$Comp
L power:+5V #PWR0147
U 1 1
P 2400 6250
F 0 "#PWR0147" H 2400 6100 50  0001 C CNN
F 1 "+5V" H 2415 6423 50  0000 C CNN
F 2 "" H 2400 6250 50  0001 C CNN
F 3 "" H 2400 6250 50  0001 C CNN
	1    2400 6250
	1    0    0    -1  
$EndComp
$EndSCHEMATC
